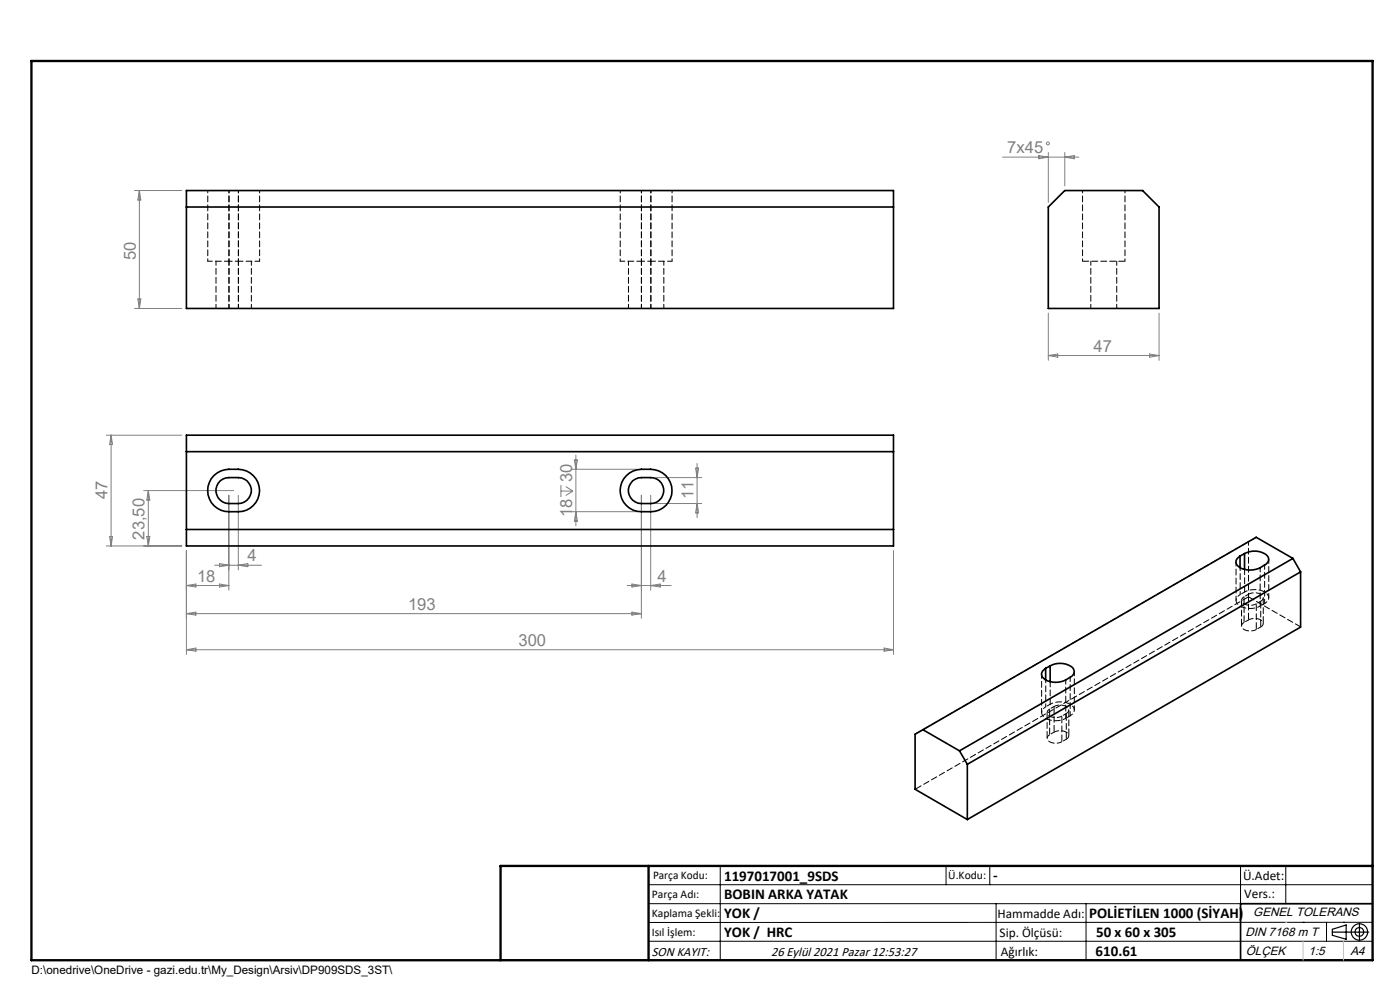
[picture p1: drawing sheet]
<svg xmlns="http://www.w3.org/2000/svg" width="297mm" height="210mm" viewBox="0 0 297 210" stroke-linecap="round" stroke-linejoin="round" font-family="sans-serif">
<g fill="none" stroke="#808080" stroke-width=".21">
<path d="M212.7 33.3h16.2M220.4 33l2 .3-2 .4zM222.4 32.3v10.6M225.9 32.3v7.1M225.9 33.3l2-.3v.7zM28.5 40.4h10.1M29.6 40.4v25M29.6 40.4l.3 2h-.7zM28.5 65.4h10.1M29.2 63.4h.7l-.3 2zM222.4 66.4v10M222.4 75.4h23.5"/>
<path d="M222.4 75.4l2-.3v.7zM243.9 75.1l2 .3-2 .4zM245.9 66.4v10M22.5 92.3h16.1M23.6 92.3v23.5M23.6 92.3l.3 2h-.7zM121.1 99.5h13.9M121.8 97.6h.7l-.3 1.9zM122.2 96.5v15M147.6 99.3h.6l-.3 2zM147.9 98.3v11.5M22.5 115.8h16.1"/>
<path d="M23.2 113.8h.7l-.3 2zM30.5 104.1h19.1M31.2 113.8h.6l-.3 2zM31.5 104.1v11.7M31.5 104.1l.3 2h-.6zM39.5 116.8v22M45.5 119.9h10M46.6 119.5l1.9 .4-1.9 .3zM48.5 105v20.2M50.6 105v15.9M50.6 119.9l2-.4v.7zM119 102.9v2.5"/>
<path d="M119 104.2h2.5M120 103.2l1.5 1M121.1 108.5h13.9M121.5 104.2l-1.5 .9M122.2 108.5l.3 2.1h-.7zM136.1 105v26.2M138 105v20.2M139.1 101.3h9.8M139.1 106.8h9.8M147.9 106.8l.3 2h-.6zM189.5 116.8v22M39.5 137.8h150"/>
<path d="M39.5 137.8l2.1-.3v.6zM39.5 124.2l2.1-.3v.6zM39.5 124.2h9M39.5 130.2l2.1-.4v.7zM39.5 130.2h96.6M46.6 123.9l1.9 .3-1.9 .3zM133.1 124.2h9.3M134.1 129.8l2 .4-2 .3zM134.1 123.9l2 .3-2 .3zM138 124.2l2.1-.3v.6zM187.6 137.5l1.9 .3-1.9 .3z"/>
<circle cx="222.3" cy="30.4" r=".31"/>
</g>
<g fill="none" stroke="#000" stroke-width=".25">
<path d="M282.6 197.7h7.8M282.6 197.1l3-.9v3l-3-.8zM288.4 195.8v3.8M106.2 203.7h185"/>
<circle cx="288.4" cy="197.7" r="1.74"/>
<circle cx="288.4" cy="197.7" r=".93"/>
</g>
<g fill="none" stroke="#000" stroke-width=".21">
<path d="M137.6 187.7h153.6M137.6 191.7h153.6M137.6 199.7h153.6M152.8 183.7v20M200.7 183.7v4M210 183.7v4M211.3 191.7v12M230.4 191.7v12M263.2 183.7v20M272.8 183.7v8M276.4 195.6h.1M281.4 195.6v4.1"/>
<path d="M285 195.6h.1M291.2 195.6l-153.6 .1"/>
</g>
<g fill="none" stroke="#000" stroke-width=".35">
<path d="M39.5 40.4h150v25h-150zM39.5 43.9h150M222.4 43.9l3.5-3.5h16.5l3.5 3.5v21.5h-23.5zM39.5 92.3h150v23.5h-150zM39.5 95.8h150M39.5 112.3h150M45.4 100.9a6.6 6.6 0 0 1 6-1.2 4.5 4.5 0 0 1 3.6 4.8 4.5 4.5 0 0 1-4.4 4 6 6 0 0 1-5.2-1.3 4.5 4.5 0 0 1 0-6.3zM46.7 102a5.6 5.6 0 0 1 5.7 0 2.77 2.77 0 0 1 .7 3 2.77 2.77 0 0 1-2.5 1.8 4.3 4.3 0 0 1-3.9-.7 2.74 2.74 0 0 1 0-4.1zM132.9 100.9a6.5 6.5 0 0 1 6-1.2 4.5 4.5 0 0 1 3.6 4.8 4.5 4.5 0 0 1-4.5 4 5.9 5.9 0 0 1-5.1-1.3 4.4 4.4 0 0 1 0-6.3zM134.2 102a5.6 5.6 0 0 1 5.7 0 2.77 2.77 0 0 1 .7 3 2.77 2.77 0 0 1-2.6 1.8h-1.9a2.77 2.77 0 0 1-2.6-1.8 2.77 2.77 0 0 1 .7-3zM263.1 118v2.4M264 117.4a4.2 4.2 0 0 1 4.9 .6 1.23 1.23 0 0 1-.6 1.9 4.5 4.5 0 0 1-5.9 0 1.27 1.27 0 0 1 .7-1.9"/>
<path d="M264 117.4l-.9 .6M264 117.4v3.4M274.3 118.5l-70.7 40.8M274.3 118.5l1.6 2.8M274.3 118.5l-7.8-4.5-70.7 40.8M275.9 121.3l-70.7 40.8M275.9 121.3v11.7l-70.7 40.8M195.8 154.8l-1.7 .9v11.7l11.1 6.4M195.8 154.8l7.8 4.5M203.6 159.3l1.6 2.8M221.8 141.8v2.4M222.8 141.2a4.2 4.2 0 0 1 4.9 .6 1.28 1.28 0 0 1-.7 1.9 4.5 4.5 0 0 1-5.8 0 1.27 1.27 0 0 1 .6-1.9"/>
<path d="M222.8 141.2l-1 .6M222.8 141.2v3.4M205.2 162.1v11.7M291.2 191.7h-28v12"/>
</g>
<path d="M6.7 12.9h284.5v190.8h-284.5zM137.6 183.7v20M291.2 183.7h-185v20" fill="none" stroke="#000" stroke-width=".5"/>
<path d="M276.4 199.7v4M285 199.7v4" fill="none" stroke="#c0c0c0" stroke-width=".21"/>
<path d="M272.8 195.6h.1" fill="none" stroke="#c0c0c0" stroke-width=".25"/>
<path d="M44.1 55.4h4.5M50.6 55.4h4.5M131.6 55.4h4.5M138.1 55.4h4.5" fill="none" stroke="#000" stroke-width=".21" stroke-dasharray="1.3 .6" stroke-dashoffset=".3"/>
<path d="M44.1 40.4v15M48.6 40.4v15M48.6 55.4v-15M50.6 40.4v15M55.1 55.4v-15M131.6 40.4v15M136.1 40.4v15M136.1 55.4v-15M138.1 40.4v15M142.6 55.4v-15M229.7 40.4v15M238.7 55.4v-15" fill="none" stroke="#000" stroke-width=".21" stroke-dasharray="1.3 .6" stroke-dashoffset=".8"/>
<path d="M48.6 55.4h2M136.1 55.4h2M263.1 120.4v5.7M221.8 144.2v5.7" fill="none" stroke="#000" stroke-width=".21" stroke-dasharray="1.3 .6" stroke-dashoffset=".6"/>
<g fill="none" stroke="#000" stroke-width=".21" stroke-dasharray="1.3 .6" stroke-dashoffset=".4">
<path d="M45.8 55.4v10M48.6 55.4v10M50.6 55.4v10M133.3 55.4v10M136.1 55.4v10M138.1 55.4v10M231.4 55.4v10M48.6 65.4v-10M53.3 65.4v-10M136.1 65.4v-10M140.8 65.4v-10M236.9 65.4v-10"/>
<path d="M262.2 119.2v8.1M268.3 119.9v8.1M267.3 120.4v8.2M269.2 126.8v-8.2M221 143v8.2M226.1 144.2v8.2M227 143.7v8.1M227.9 150.6v-8.2"/>
</g>
<g fill="none" stroke="#000" stroke-width=".21" stroke-dasharray="1.3 .6" stroke-dashoffset="-.2">
<path d="M263.4 127.3v5.5M263.9 126.6v5.4M264.9 131.5v-5.4M266.5 128.1v5.4M267.5 127.5v5.5M268 132.2v-5.4M194.2 155.7l70.7-40.8M222.1 151.2v5.4M222.7 150.4v5.5M223.6 155.3v-5.4M225.3 151.9v5.4M226.2 151.4v5.4"/>
<path d="M226.7 156.1v-5.5M194.2 167.4l70.7-40.8"/>
</g>
<path d="M263.1 126.1a1.29 1.29 0 0 0-.9 1.2 1.29 1.29 0 0 0 .9 1.3 4.7 4.7 0 0 0 4.2 0M268.3 128a1.29 1.29 0 0 0 .9-1.2 1.29 1.29 0 0 0-.9-1.2 4.7 4.7 0 0 0-4.3 0M221.8 149.9a1.29 1.29 0 0 0-.8 1.3 1.29 1.29 0 0 0 .8 1.2 4.7 4.7 0 0 0 4.3 0M227 151.8a1.29 1.29 0 0 0 .9-1.2 1.29 1.29 0 0 0-.9-1.2 4.7 4.7 0 0 0-4.2 0" fill="none" stroke="#000" stroke-width=".21" stroke-dasharray="1.3 .6" stroke-dashoffset=".7"/>
<g fill="none" stroke="#000" stroke-width=".21" stroke-dasharray="1.3 .6" stroke-dashoffset=".5">
<path d="M264.9 114.9v11.7M264 125.6l-.9 .5M264.9 126.1l-1 .5M264.9 131.5l-1 .5M267.5 127.5l-1 .6M267.5 133l-1 .5M268.3 128l-1 .6M222.8 149.4l-1 .5M223.6 149.9l-.9 .5M223.6 155.3l-.9 .6M226.2 151.4l-.9 .5M226.2 156.8l-.9 .5"/>
<path d="M227 151.8l-.9 .6"/>
</g>
<path d="M263.9 126.6a.82 .82 0 0 0-.5 .8 .82 .82 0 0 0 .7 .8l1.2 .2 1.2-.3M263.9 132a.82 .82 0 0 0-.5 .9 .82 .82 0 0 0 .7 .7l1.2 .2 1.2-.3M267.5 127.5a.82 .82 0 0 0 .5-.8 .82 .82 0 0 0-.7-.7l-1.3-.3-1.1 .4M267.5 133a.82 .82 0 0 0 .5-.9 .82 .82 0 0 0-.7-.7l-1.3-.2-1.1 .3M222.7 150.4a.82 .82 0 0 0-.6 .9 .82 .82 0 0 0 .7 .7l1.3 .2 1.2-.3M222.7 155.9a.82 .82 0 0 0-.6 .8 .82 .82 0 0 0 .7 .7l1.3 .3 1.2-.4M226.2 151.4a.82 .82 0 0 0 .5-.9 .82 .82 0 0 0-.7-.7l-1.2-.2-1.2 .3M226.2 156.8a.82 .82 0 0 0 .5-.9 .82 .82 0 0 0-.7-.7l-1.2-.2-1.2 .3" fill="none" stroke="#000" stroke-width=".21" stroke-dasharray="1.3 .6" stroke-dashoffset=".2"/>
<path d="M264.9 126.6l11 6.4" fill="none" stroke="#000" stroke-width=".21" stroke-dasharray="1.3 .6"/>
<path d="M264.9 114.9l1.6-1" fill="none" stroke="#000" stroke-width=".21" stroke-dasharray="1.3 .6" stroke-dashoffset="1"/>
<path d="M264 125.6v-4.8M222.8 149.4v-4.8" fill="none" stroke="#000" stroke-width=".21" stroke-dasharray="1.3 .6" stroke-dashoffset=".1"/>
<path d="M229.7 55.4h9" fill="none" stroke="#000" stroke-width=".21" stroke-dasharray="1.3 .6" stroke-dashoffset="-.1"/>
<g font-size="3.5" fill="#808080">
<text x="213.7" y="32.5">7x45</text>
<text x="28.8" y="55.1" transform="rotate(-90 28.8 55.1)">50</text>
<text x="232" y="74.6">47</text>
<text x="22.8" y="106" transform="rotate(-90 22.8 106)">47</text>
<text x="121.4" y="102.2" transform="rotate(-90 121.4 102.2)">30</text>
<text x="147.1" y="106" transform="rotate(-90 147.1 106)">11</text>
<text x="121.4" y="109.7" transform="rotate(-90 121.4 109.7)">18</text>
<text x="30.7" y="114.5" transform="rotate(-90 30.7 114.5)">23,50</text>
<text x="52.5" y="119.1">4</text>
<text x="41.8" y="123.4">18</text>
<text x="139.5" y="123.4">4</text>
<text x="86.6" y="129.4">193</text>
<text x="110" y="137">300</text>
</g>
<g font-size="3.2">
<text x="153.6" y="186.8">1197017001_9SDS</text>
<text x="153.6" y="190.8">BOBIN ARKA YATAK</text>
<text x="210.7" y="186.6">-</text>
<text x="153.6" y="194.8">YOK /</text>
<text x="231.1" y="194.8">POLİETİLEN 1000 (SİYAH)</text>
<text x="153.6" y="198.8">YOK / HRC</text>
<text x="232.4" y="202.8">610.61</text>
<text x="232.5" y="198.8">50 x 60 x 305</text>
</g>
<g font-size="2.8">
<text x="263.7" y="186.7">Ü.Adet:</text>
<text x="263.9" y="190.5">Vers.:</text>
<text x="211.6" y="194.8">Hammadde Adı:</text>
<text x="138.3" y="202.8">SON KAYIT:</text>
<text x="163.6" y="202.8">26 Eylül 2021 Pazar 12:53:27</text>
<text x="212.1" y="198.7">Sip. Ölçüsü:</text>
<text x="212.3" y="202.7">Ağırlık:</text>
</g>
<g font-size="2.6">
<text x="265.9" y="194.4">GENEL TOLERANS</text>
<text x="264.2" y="198.5">DIN 7168 m T</text>
<text x="264.3" y="202.6">ÖLÇEK</text>
<text x="277.6" y="202.6">1:5</text>
<text x="286.5" y="202.6">A4</text>
</g>
<g font-size="2.5">
<text x="138.3" y="190.5">Parça Adı:</text>
<text x="138.5" y="186.5">Parça Kodu:</text>
<text x="201.2" y="186.5">Ü.Kodu:</text>
<text x="138.3" y="194.5">Kaplama Şekli:</text>
<text x="138.3" y="198.6">Isıl İşlem:</text>
<text x="6.7" y="206.7">D:\onedrive\OneDrive - gazi.edu.tr\My_Design\Arsiv\DP909SDS_3ST\</text>
</g>
</svg>
